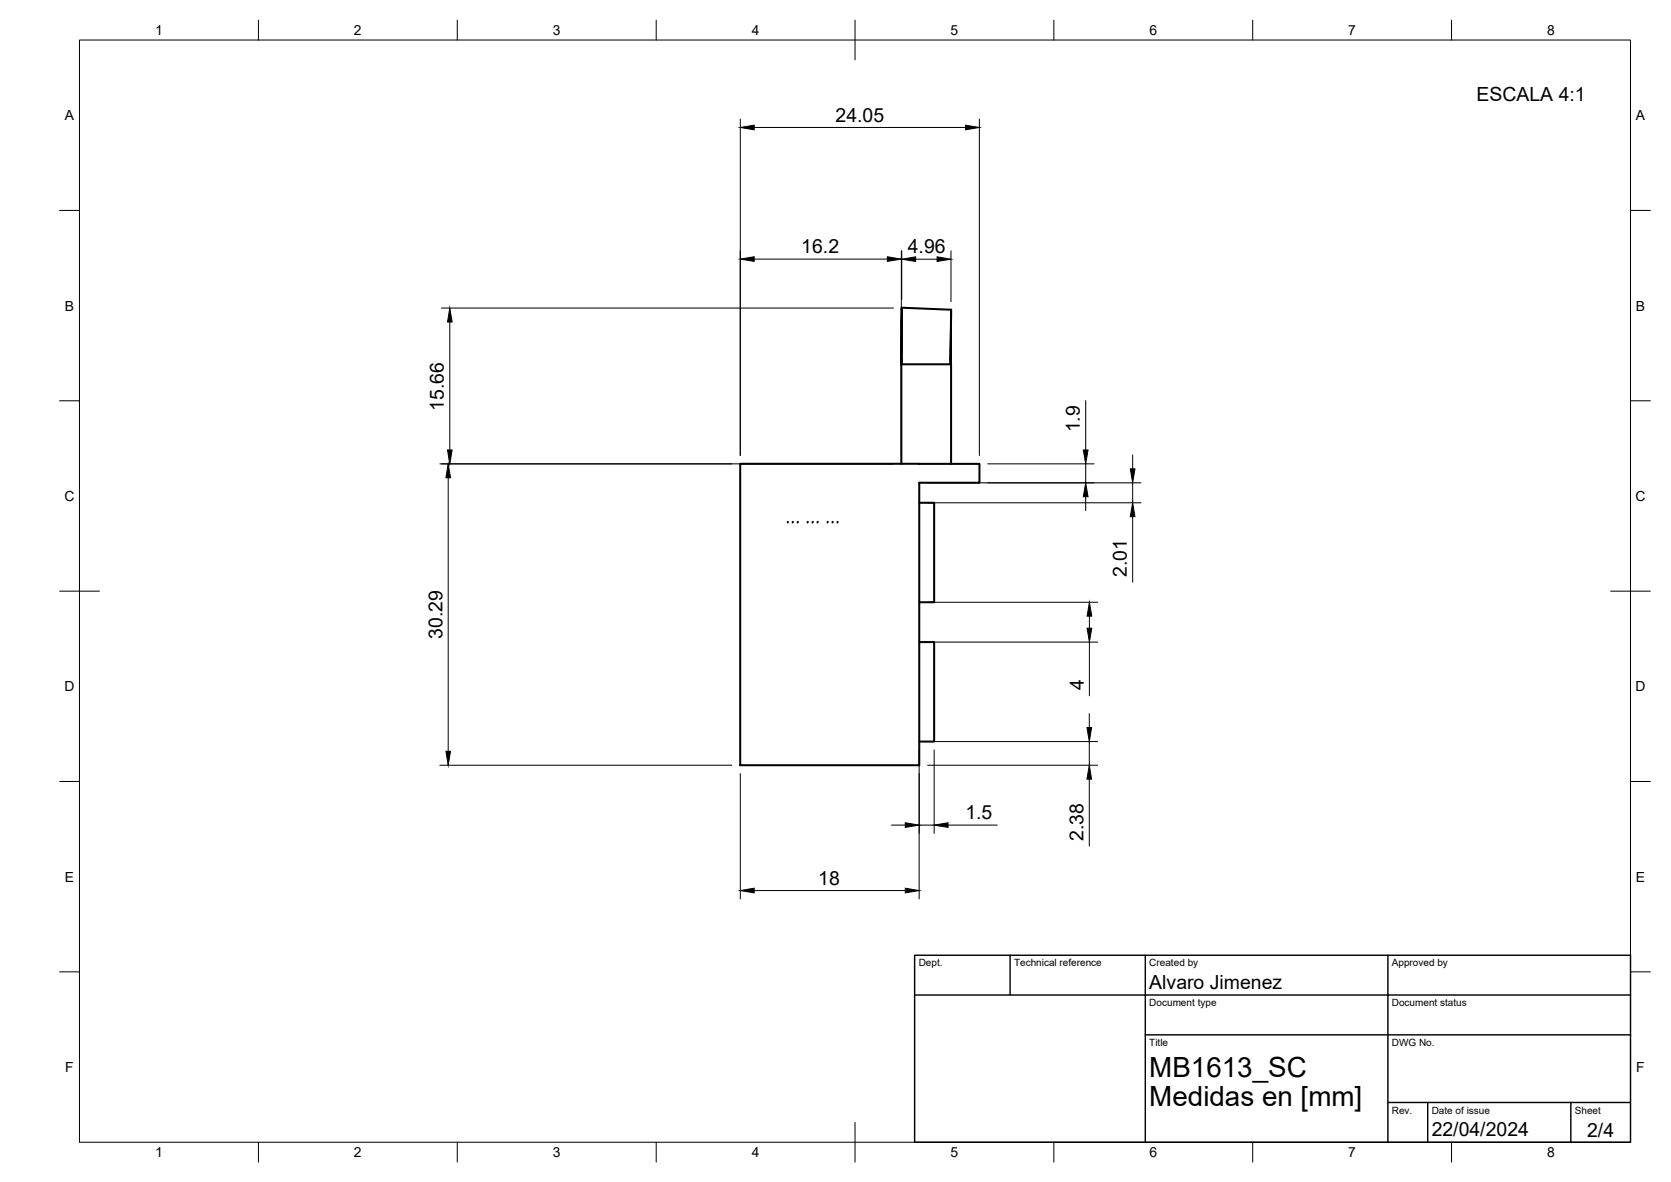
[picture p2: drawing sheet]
<svg xmlns="http://www.w3.org/2000/svg" width="420mm" height="297mm" viewBox="0 0 420 297" stroke-linecap="round" stroke-linejoin="round" font-family="sans-serif">
<!-- layer: Visible -->
<g fill="none" stroke="#000" stroke-width=".51">
<path d="M226.7 77.3l-.1 14.3M226.7 79v1.1M239.1 77.8l-.1 13.8M239.1 77.8l-12.4-.5v5.2M239.1 78.9v10.7M239.1 77.8v1.1M226.6 91.6v25M226.6 91.6h12.5v25M226.7 88.6v1.8M226.7 88.6l-.1 3M226.7 90.4l-.1 1.2M226.7 85l-.1 6.6"/>
<path d="M226.7 84.8v.2M226.7 85v3.6M226.7 82.7v-.2v2.3M226.7 80.6v1.9zM226.7 82.6v2.2M226.7 82.5v.1M239 91.5v.1M239.1 90.7v.1M239.1 89.8v.1M239.1 90v.1M239.1 90.5l-.1 1.1M239.1 90.3v.6"/>
<path d="M239.1 90.1v.2M239.1 90.3v.5M239.1 89.9v.2M239.1 90.1v.6M239.1 89.6v.3M239.1 89.5l-.1 2M239.1 89.6h.1M239.1 90.3h.1M239.1 86.8l-.1 4.6M239.1 84.3v6M239.1 80.3v9.4M186.1 116.6h60.2v4.7h-15.2v71h-45z"/>
<path d="M198.1 131.1v.2M199.4 131.1l-.1 .2M200.6 131.1v.2M203.1 131.1v.2M204.4 131.1l-.1 .2M205.6 131.1l-.1 .2M208.1 131.1v.2M209.4 131.1l-.1 .2M210.6 131.1v.2M231.1 126.4h3.8v24.9h-3.8M231.1 161.4h3.8v25h-3.8"/>
</g>
<!-- layer: BORDER -->
<g fill="none" stroke="#000" stroke-width=".25">
<path d="M20 10.1h390v276.9h-390zM65 5.1v5M115 5.1v5M165 5.1v5M215 5.1v10M265 5.1v5M315 5.1v5M365 5.1v5M15 52.9h5M410 52.9h5M15 100.7h5M410 100.7h5"/>
<path d="M15 148.6h10M405 148.6h10M15 196.4h5M410 196.4h5M15 244.2h5M410 244.2h5M65 287v5M115 287v5M165 287v5M215 282.1v9.9M265 287v5M315 287v5"/>
<path d="M365 287v5"/>
</g>
<!-- layer: TITLEBLOCK -->
<path d="M230 240.1h180v46.9h-180zM230 250h180M254 240.1v9.9M288 240.1v46.9M349 240.1v46.9M288 260.1h122M349 277.1h61M359 277.1v9.9M395 277.1v9.9" fill="none" stroke="#000" stroke-width=".36"/>
<!-- layer: FD_Dimensions -->
<g fill="none" stroke="#000" stroke-width=".25">
<path d="M186.1 29.9v84.6M189.6 32h53.2M246.3 29.9v84.6M111 77.4h113.6M189.6 65.1h33.5M226.6 63v51.5M226.7 63v12.3M230.2 65.1h5.4M239.1 63v12.8M113.1 80.9v32.2M110.6 116.6h113.9M248.3 116.6h26.8"/>
<path d="M273 100.7v12.4M273 116.6v4.7M284.8 114.3v3.5M112.7 120.1v68.7M233.2 121.3h53.7M233.2 126.4h53.7M273 124.8v3.5M284.8 121.3v5.1M284.8 129.8v16.5M233.2 151.3h42.8M273.9 154.8v3.1M233.2 161.4h42.8"/>
<path d="M273.9 179.4v3.4M273.9 161.4v13.4M110.6 192.3h73.4M186.1 194.4v31.5M231.1 188.5v37.4M233.2 192.3h42.8M233.2 186.4h42.8M234.9 188.5v21M273.9 186.4v5.9M273.9 195.8v16.8M224.1 207.4h3.5M231.1 207.4h3.8"/>
<path d="M238.4 207.4h12.3M189.6 223.8h38"/>
</g>
<g fill="#000" stroke="#000" stroke-width=".25">
<path d="M186.1 32l3.5-.5v1.1zM242.8 31.5l3.5 .5-3.5 .6zM186.1 65.1l3.5-.6v1.2zM223.1 64.5l3.5 .6-3.5 .6zM226.7 65.1l3.5-.6v1.2zM235.6 64.5l3.5 .6-3.5 .6zM113.1 77.4l.6 3.5h-1.2zM112.5 113.1h1.2l-.6 3.5zM272.4 113.1h1.2l-.6 3.5zM284.2 117.8h1.2l-.6 3.5zM112.7 116.6l.6 3.5h-1.2zM273 121.3l.6 3.5h-1.2z"/>
<path d="M284.8 126.4l.6 3.4h-1.2zM273.9 151.3l.6 3.5h-1.2zM273.3 157.9h1.2l-.6 3.5zM112.1 188.8h1.2l-.6 3.5zM273.3 182.8h1.2l-.6 3.6zM273.9 192.3l.6 3.5h-1.2zM227.6 206.8l3.5 .6-3.5 .5zM234.9 207.4l3.5-.6v1.1zM186.1 223.8l3.5-.6v1.2zM227.6 223.2l3.5 .6-3.5 .6z"/>
</g>
<g font-size="7">
<text x="289" y="270.6">MB1613_SC</text>
<text x="289" y="278.1">Medidas en [mm]</text>
</g>
<g font-size="4.9">
<text x="371.3" y="25.3">ESCALA 4:1</text>
<text x="210.1" y="30.6">24.05</text>
<text x="201.5" y="63.7">16.2</text>
<text x="228.3" y="63.7">4.96</text>
<text x="111.6" y="103.3" transform="rotate(-90 111.6 103.3)">15.66</text>
<text x="271.5" y="108.7" transform="rotate(-90 271.5 108.7)">1.9</text>
<text x="283.3" y="145" transform="rotate(-90 283.3 145)">2.01</text>
<text x="111.2" y="160.6" transform="rotate(-90 111.2 160.6)">30.29</text>
<text x="272.5" y="173.5" transform="rotate(-90 272.5 173.5)">4</text>
<text x="242.7" y="205.9">1.5</text>
<text x="272.4" y="211.4" transform="rotate(-90 272.4 211.4)">2.38</text>
<text x="205.7" y="222.3">18</text>
<text x="289" y="248.5">Alvaro Jimenez</text>
<text x="360" y="285.5">22/04/2024</text>
<text x="399.1" y="285.7">2/4</text>
</g>
<g font-size="3.5">
<text x="39" y="8.8">1</text>
<text x="89" y="8.8">2</text>
<text x="139" y="8.8">3</text>
<text x="189" y="8.8">4</text>
<text x="239" y="8.8">5</text>
<text x="289" y="8.8">6</text>
<text x="339" y="8.8">7</text>
<text x="389" y="8.8">8</text>
<text x="16.3" y="30.2">A</text>
<text x="411.3" y="30.2">A</text>
<text x="16.3" y="78">B</text>
<text x="411.3" y="78">B</text>
<text x="16.2" y="125.9">C</text>
<text x="411.2" y="125.9">C</text>
<text x="16.2" y="173.7">D</text>
<text x="411.2" y="173.7">D</text>
<text x="16.3" y="221.6">E</text>
<text x="411.3" y="221.6">E</text>
<text x="16.4" y="269.4">F</text>
<text x="411.4" y="269.4">F</text>
<text x="39" y="290.8">1</text>
<text x="89" y="290.8">2</text>
<text x="139" y="290.8">3</text>
<text x="189" y="290.8">4</text>
<text x="239" y="290.8">5</text>
<text x="289" y="290.8">6</text>
<text x="339" y="290.8">7</text>
<text x="389" y="290.8">8</text>
</g>
<g font-size="2.5">
<text x="231" y="242.9">Dept.</text>
<text x="255" y="242.9">Technical reference</text>
<text x="289" y="242.9">Created by</text>
<text x="350" y="242.9">Approved by</text>
<text x="289" y="252.8">Document type</text>
<text x="350" y="252.8">Document status</text>
<text x="289" y="262.9">Title</text>
<text x="350" y="262.9">DWG No.</text>
<text x="350" y="279.9">Rev.</text>
<text x="360" y="279.9">Date of issue</text>
<text x="396" y="279.9">Sheet</text>
</g>
</svg>
